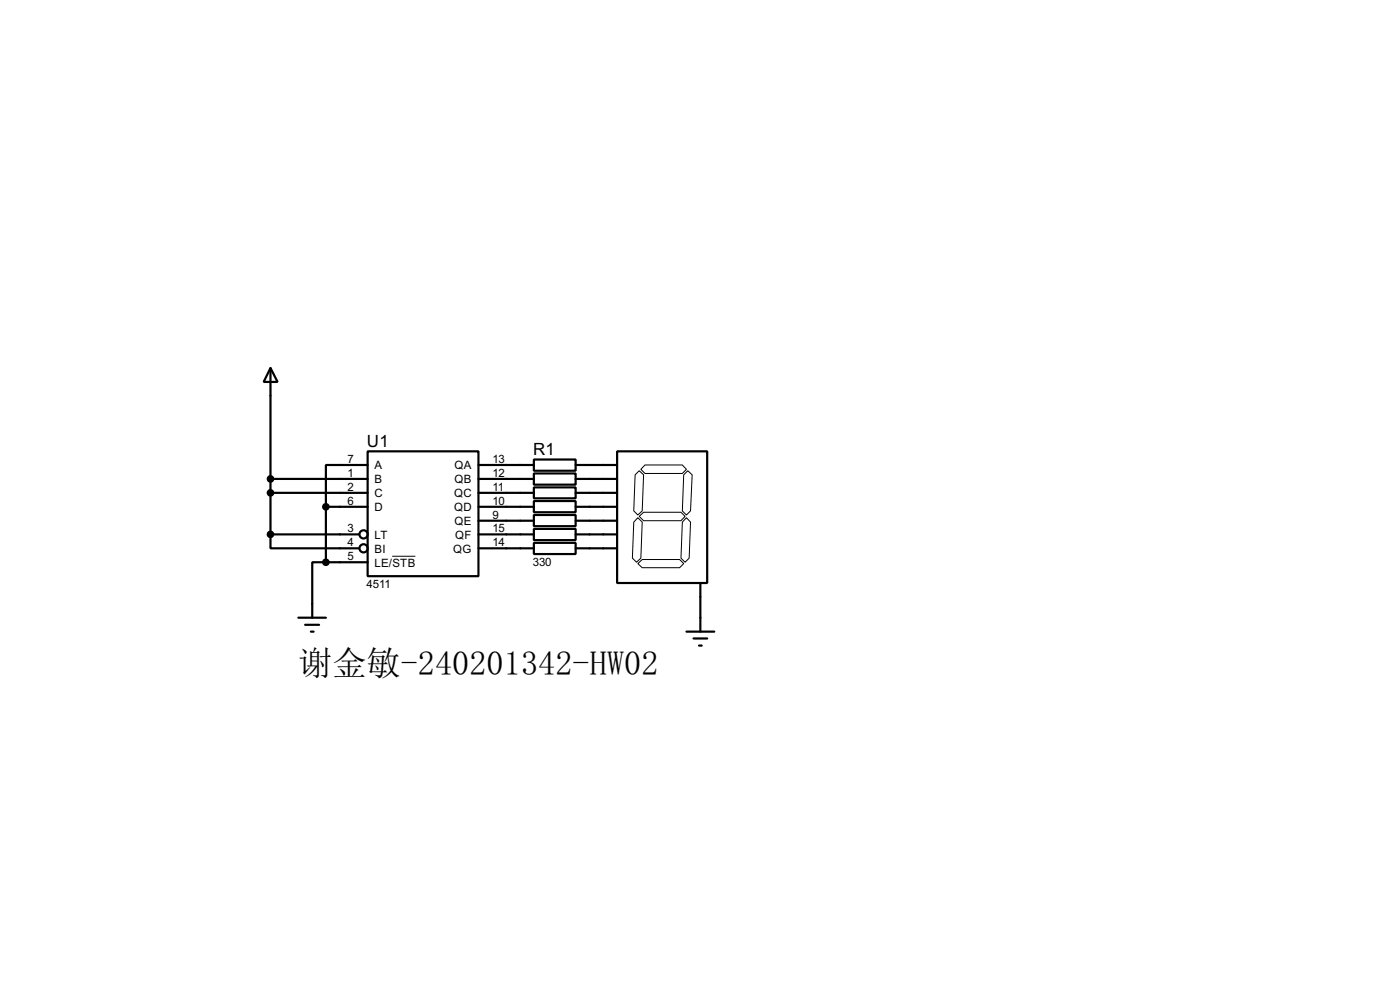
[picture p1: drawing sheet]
<svg xmlns="http://www.w3.org/2000/svg" width="256mm" height="180mm" viewBox="0 0 256 180" stroke-linecap="round" stroke-linejoin="round" font-family="sans-serif">
<g fill="none" stroke="#000" stroke-width=".4">
<path d="M49.6 67.4l1.3 2.5h-2.6zM49.6 67.4v30.4M49.6 97.8v2.6h16.2M49.6 97.8h16.2M49.6 90.2h17.8M49.6 87.7h17.8M59.7 92.8h7.7M59.7 92.8v10.1M67.4 82.6h20.3v22.9h-20.3zM67.4 85.1h-7.7v7.7M87.7 97.8h10.1M87.7 90.2h10.1"/>
<path d="M87.7 87.7h10.1M87.7 92.8h10.1M87.7 85.1h10.1M87.7 95.3h10.1M97.8 84.1h7.7v2.1h-7.7zM97.8 86.7h7.7v2h-7.7zM97.8 89.2h7.7v2h-7.7zM97.8 91.7h7.7v2.1h-7.7zM97.8 94.3h7.7v2h-7.7zM97.8 96.8h7.7v2.1h-7.7zM97.8 99.4h7.7v2h-7.7zM105.5 97.8h7.6"/>
<path d="M105.5 90.2h7.6M105.5 87.7h7.6M105.5 92.8h7.6M105.5 85.1h7.6M105.5 95.3h7.6M113.1 82.6h16.5v24.1h-16.5zM54.7 113.1h5M55.9 114.4h2.6M57 115.6h.5M59.7 102.9h-2.5v10.2M59.7 102.9h7.7M87.7 100.4h10.1"/>
<path d="M105.5 100.4h7.6M125.8 115.6h5.1M127.1 116.9h2.5M128.1 118.2h.5M128.3 106.7v8.9"/>
<circle cx="66.6" cy="97.8" r=".75"/>
<circle cx="66.6" cy="100.4" r=".75"/>
</g>
<path d="M116.4 86.9l.7-.7 .8 .7-.2 6.6-.8 .8-.8-.8zM116.9 94.8l.8 .8-.3 6.6-.8 .7-.7-.7 .2-6.6zM117.1 94.5l.8-.7h6.9l.7 .7-.7 .8h-6.9zM118.2 85.1h6.8l.8 .8-.8 .8h-6.8l-.8-.8zM125.3 86.9l.7-.7 .8 .7-.3 6.6-.7 .8-.8-.8zM125.8 94.8l.7 .8-.2 6.6-.8 .7-.7-.7 .2-6.6zM71.9 101.8h4.2M116.9 103.2l.8-.8h6.8l.8 .8-.8 .7h-6.8z" fill="none" stroke="#000" stroke-width=".18"/>
<g fill="#000" stroke="#000" stroke-width=".4">
<circle cx="49.5" cy="87.7" r=".5"/>
<circle cx="49.5" cy="97.8" r=".5"/>
<circle cx="49.5" cy="90.2" r=".5"/>
<circle cx="59.7" cy="92.8" r=".5"/>
<circle cx="59.7" cy="102.9" r=".5"/>
</g>
<text font-size="6.3" x="54.7" y="123.6">谢金敏-240201342-HW02</text>
<g font-size="3.5">
<text x="67.2" y="81.8">U1</text>
<text x="97.7" y="83.3">R1</text>
</g>
<g font-size="2.4">
<text x="63.7" y="84.7">7</text>
<text x="63.7" y="87.3">1</text>
<text x="63.7" y="89.8">2</text>
<text x="68.6" y="85.9">A</text>
<text x="68.6" y="88.5">B</text>
<text x="83.3" y="85.9">QA</text>
<text x="83.3" y="88.5">QB</text>
<text x="90.2" y="84.7">13</text>
<text x="90.2" y="87.3">12</text>
<text x="90.2" y="89.8">11</text>
<text x="63.7" y="92.4">6</text>
<text x="68.6" y="91">C</text>
<text x="68.6" y="93.6">D</text>
<text x="83.2" y="91">QC</text>
<text x="83.2" y="93.6">QD</text>
<text x="90.2" y="92.4">10</text>
<text x="90.2" y="94.9">9</text>
<text x="63.7" y="97.4">3</text>
<text x="63.7" y="100">4</text>
<text x="68.6" y="98.6">LT</text>
<text x="68.6" y="101.2">BI</text>
<text x="83" y="101.2">QG</text>
<text x="83.3" y="96.1">QE</text>
<text x="83.4" y="98.6">QF</text>
<text x="90.2" y="97.4">15</text>
<text x="90.2" y="100">14</text>
<text x="63.7" y="102.5">5</text>
<text x="67.2" y="107.7">4511</text>
<text x="68.6" y="103.7">LE/STB</text>
<text x="97.6" y="103.6">330</text>
</g>
</svg>
